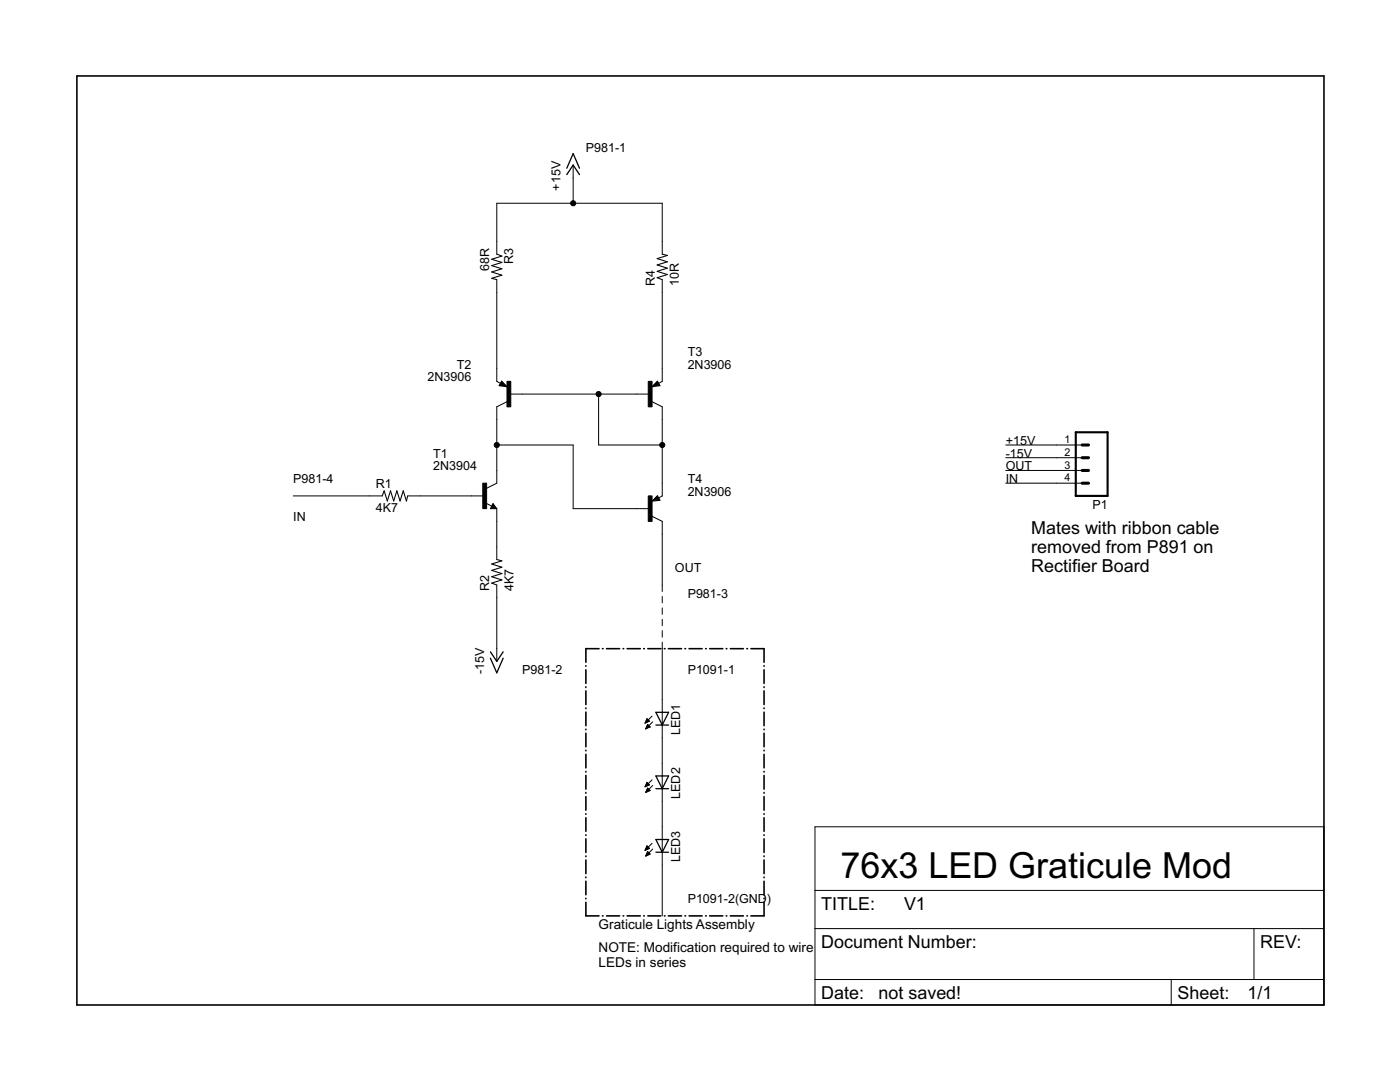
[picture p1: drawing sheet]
<svg xmlns="http://www.w3.org/2000/svg" width="279mm" height="216mm" viewBox="0 0 279 216" stroke-linecap="round" stroke-linejoin="round" font-family="sans-serif">
<g fill="none" stroke="#000" stroke-width=".32">
<path d="M15.3 15.2h248.9v185.3h-248.9zM116.9 132.8v.1M116.9 133.6v2.8M116.9 137.1v.1M116.9 137.9v2.7M119.5 129.4h-2.6v2.7M120.2 129.4h.2M121.1 129.4h2.6M124.4 129.4h.1M125.2 129.4h2.6M128.5 129.4h.1M129.3 129.4h2.6"/>
<path d="M132.6 129.4h.1M133.4 129.4h2.6M136.7 129.4h.1M137.5 129.4h2.6M140.8 129.4h.1M141.6 129.4h2.7M144.9 129.4h.2M145.8 129.4h2.6M149.1 129.4h.1M149.9 129.4h2.6v2.7M152.5 132.8v.1M152.5 133.6v2.8"/>
<path d="M152.5 137.1v.1M152.5 137.9v2.7M116.9 141.3v.1M116.9 142.1v2.7M116.9 145.5v.1M116.9 146.3v2.7M116.9 149.7v.1M116.9 150.5v2.7M116.9 153.9v.2M116.9 154.7v2.8M116.9 158.1v.2M116.9 159v2.7"/>
<path d="M152.5 141.3v.1M152.5 142.1v2.7M152.5 145.5v.1M152.5 146.3v2.7M152.5 149.7v.1M152.5 150.5v2.7M152.5 153.9v.2M152.5 154.7v2.8M152.5 158.1v.2M152.5 159v2.7M116.9 162.4v.1M116.9 163.2v2.7"/>
<path d="M116.9 166.6v.1M116.9 167.4v2.7M116.9 170.8v.1M116.9 171.6v2.7M116.9 175v.1M116.9 175.8v2.7M116.9 179.2v.1M152.5 162.4v.1M152.5 163.2v2.7M152.5 166.6v.1M152.5 167.4v2.7M152.5 170.8v.1"/>
<path d="M152.5 171.6v2.7M152.5 175v.1M152.5 175.8v2.7M152.5 179.2v.1M116.9 180v2.8h2.6M120.2 182.8h.2M121.1 182.8h2.6M124.4 182.8h.1M125.2 182.8h2.6M128.5 182.8h.1M129.3 182.8h2.6M132.6 182.8h.1"/>
<path d="M133.4 182.8h2.6M136.7 182.8h.1M137.5 182.8h2.6M140.8 182.8h.1M141.6 182.8h2.7M144.9 182.8h.2M145.8 182.8h2.6M149.1 182.8h.1M152.5 180v2.8h-2.6"/>
</g>
<g fill="none" stroke="#000" stroke-width=".2">
<path d="M114.4 32.9v7.7M99.1 50.7v-10.1h33.1v10.1M99.1 55.8v20.3l.8 .4M132.2 55.8v20.3l-.8 .4M100.1 76.1l1.1 1.1-1.6-.2zM101.7 78.6h27.9M119.5 78.6v10.2h12.7M131.2 76.1l.5 .9-1.6 .2zM58.5 99h17.8M81.4 99h15.2M99.1 88.8h15.3v12.7h15.2M101.2 80.2l-2.1 1v15.2l-2 1"/>
<path d="M130.1 80.2l2.1 1v17.8l-.8 .4M131.2 98.9l.5 .9-1.6 .2zM200.7 88.8h15.3M200.7 91.3h15.3M200.7 93.9h15.3M200.7 96.4h15.3M96.9 100.4l1.2 .6M98.4 100.5l.7 1h-1.2zM99.1 101.5v10.2M99.1 116.7v15.3M130.1 103l2.1 1v14M132.2 119v1.3"/>
<path d="M132.2 121.3v1.3M132.2 123.6v1.3M132.2 125.9v1.2M132.2 128.1v54.7M128.8 144.2h.1M128.8 156.9h.2M128.8 144.1h.4M128.8 156.8h.5M128.9 145.4h.1M128.9 144h.6M128.9 156.6h.7M128.9 158.1h.1"/>
<path d="M128.9 143.8h.7M128.9 145.3h.3M128.9 158h.4M128.9 156.5h.6M129 143.7h.4M129 145.2h.5M129 156.4h.4M129 157.8h.5M129 143.6h.3M129 145.1h.8M129 156.3h.3M129 157.7h.7"/>
<path d="M129.1 143.5h.1M129.1 144.9h.5M129.1 156.1h.1M129.1 157.6h.5M129.1 143.4l.5 .5-.9 .4zM129.1 156.1l.5 .5-.9 .4zM129.1 144.8h.4M129.1 157.5h.4M129.2 144.7h.2M129.2 157.4h.2M129.2 144.6h.1M129.2 157.2l.6 .5-.9 .4z"/>
<path d="M129.8 145.1l-.6-.6-.3 .9M129.8 145.1l-.9 .3M130.1 142.9l-1.4 1.4M130.1 155.6l-1.4 1.4M130.3 144l-1.4 1.4M130.3 156.7l-1.4 1.4M128.7 169.7h.1M128.8 169.5h.3M128.8 169.4h.5M128.9 169.3h.7M128.9 170.8h.2M128.9 169.2h.6"/>
<path d="M128.9 170.6h.4M129 169.1h.4M129 170.5h.6M129.1 168.9h.2M129.1 170.4h.6M129.1 170.3h.5M129.1 168.8l-.4 .9M129.1 168.8l.5 .5M129.1 168.8h.1M129.2 170.1h.3M129.2 170h.1M129.2 169.9l.6 .5-.9 .4z"/>
<path d="M129.6 169.3l-.9 .4M130.1 168.3l-1.4 1.4M130.3 169.4l-1.4 1.4M162.6 165h101.6v35.5h-101.6zM162.6 177.7h101.6M162.6 185.3h101.6M162.6 195.5h101.6M233.7 195.5v5M250.3 185.3v10.2"/>
</g>
<path d="M99.1 50.7l1.1 .4-2.1 .6 2.1 .7-2.1 .6 2.1 .6-2.1 .7 2.1 .6-2.1 .6 1 .3M132.2 50.7l1 .3-2.1 .6 2.1 .6-2.1 .7 2.1 .6-2.1 .6 2.1 .7-2.1 .6 1.1 .4M76.3 99l.4-1.1 .6 2.1 .6-2.1 .7 2.1 .6-2.1 .6 2.1 .7-2.1 .6 2.1 .3-1M99.1 111.7l1.1 .2-2.1 .6 2.1 .7-2.1 .6 2.1 .6-2.1 .7 2.1 .6-2.1 .7 1 .3" fill="none" stroke="#000" stroke-width=".21"/>
<g fill="none" stroke="#000" stroke-width=".25">
<path d="M113.1 34.8l1.3-1.9 1.3 1.9M113.1 33.6l1.3-3 1.3 3M100.2 76.7h.3l-.3-.2-.3 .4 1 .1-.7-.8-.4 .7M131.1 76.7h-.3l.3-.2 .3 .4-1 .1 .7-.8 .4 .7M131.1 99.6h-.3l.3-.3 .3 .4-1 .1 .7-.7 .4 .6M98.4 101l.1 .2h-.4l.3-.5 .5 .7h-.8M97.9 130.1l1.2 1.9 1.3-1.9M97.9 131.3l1.2 3 1.3-3M130.9 142.1h2.5l-1.2 2.6zM130.9 144.7h2.5M130.9 154.8h2.5l-1.2 2.6zM130.9 157.4h2.5"/>
<path d="M130.9 167.5h2.5l-1.2 2.6zM130.9 170.1h2.5"/>
</g>
<path d="M101.2 76.1h.7v5.1h-.7zM129.4 76.1h.7v5.1h-.7zM96.4 96.4h.7v5.1h-.7zM129.4 99h.7v5h-.7z" fill="#000" stroke="#000" stroke-width=".2"/>
<path d="M214.7 86.3h6.3v12.7h-6.3z" fill="none" stroke="#000" stroke-width=".42"/>
<path d="M216 93.9h1.2M216 91.3h1.2M216 88.8h1.2M216 96.4h1.2" fill="none" stroke="#000" stroke-width=".61"/>
<g fill="#000" stroke="#000" stroke-width=".2">
<circle cx="114.4" cy="40.6" r=".51"/>
<circle cx="119.5" cy="78.6" r=".51"/>
<circle cx="99.1" cy="88.8" r=".51"/>
<circle cx="132.2" cy="88.8" r=".51"/>
</g>
<text font-size="7.2" x="167.7" y="175.1">76x3 LED Graticule Mod</text>
<g font-size="3.6">
<text x="205.8" y="106.6">Mates with ribbon cable</text>
<text x="205.8" y="110.4">removed from P891 on</text>
<text x="205.8" y="114.2">Rectifier Board</text>
<text x="163.9" y="181.5">TITLE:</text>
<text x="180.4" y="181.5">V1</text>
<text x="163.9" y="189.1">Document Number:</text>
<text x="251.5" y="189.1">REV:</text>
<text x="163.9" y="199.3">Date:</text>
<text x="175.3" y="199.3">not saved!</text>
<text x="235" y="199.3">Sheet:</text>
<text x="249" y="199.3">1/1</text>
</g>
<g font-size="2.7">
<text x="119.5" y="185.3">Graticule Lights Assembly</text>
<text x="119.5" y="190">NOTE: Modification required to wire</text>
<text x="119.5" y="192.9">LEDs in series</text>
</g>
<g font-size="2.5">
<text x="116.9" y="30.4">P981-1</text>
<text x="111.8" y="38" transform="rotate(-90 111.8 38)">+15V</text>
<text x="102.4" y="52.6" transform="rotate(-90 102.4 52.6)">R3</text>
<text x="97.6" y="54" transform="rotate(-90 97.6 54)">68R</text>
<text x="130.7" y="57.1" transform="rotate(-90 130.7 57.1)">R4</text>
<text x="135.5" y="57.1" transform="rotate(-90 135.5 57.1)">10R</text>
<text x="137.2" y="71">T3</text>
<text x="85.3" y="76.1">2N3906</text>
<text x="91.2" y="73.6">T2</text>
<text x="137.2" y="73.6">2N3906</text>
<text x="200.7" y="88.8">+15V</text>
<text x="86.5" y="93.9">2N3904</text>
<text x="86.5" y="91.3">T1</text>
<text x="200.7" y="93.9">OUT</text>
<text x="200.7" y="91.3">-15V</text>
<text x="58.5" y="96.4">P981-4</text>
<text x="75" y="97.5">R1</text>
<text x="137.2" y="99">2N3906</text>
<text x="137.2" y="96.4">T4</text>
<text x="200.7" y="96.4">IN</text>
<text x="218" y="101.5">P1</text>
<text x="58.5" y="104">IN</text>
<text x="75" y="102.3">4K7</text>
<text x="97.7" y="118" transform="rotate(-90 97.7 118)">R2</text>
<text x="102.5" y="118" transform="rotate(-90 102.5 118)">4K7</text>
<text x="134.7" y="114.2">OUT</text>
<text x="137.2" y="119.3">P981-3</text>
<text x="96.6" y="134.5" transform="rotate(-90 96.6 134.5)">-15V</text>
<text x="104.2" y="134.5">P981-2</text>
<text x="137.2" y="134.5">P1091-1</text>
<text x="135.7" y="146.7" transform="rotate(-90 135.7 146.7)">LED1</text>
<text x="135.7" y="159.4" transform="rotate(-90 135.7 159.4)">LED2</text>
<text x="135.7" y="172.1" transform="rotate(-90 135.7 172.1)">LED3</text>
<text x="137.2" y="180.2">P1091-2(GND</text>
<text x="153.1" y="180.2">)</text>
</g>
<g font-size="2.1">
<text x="212.4" y="88.4">1</text>
<text x="212.4" y="91">2</text>
<text x="212.4" y="93.5">3</text>
<text x="212.4" y="96.1">4</text>
</g>
</svg>
